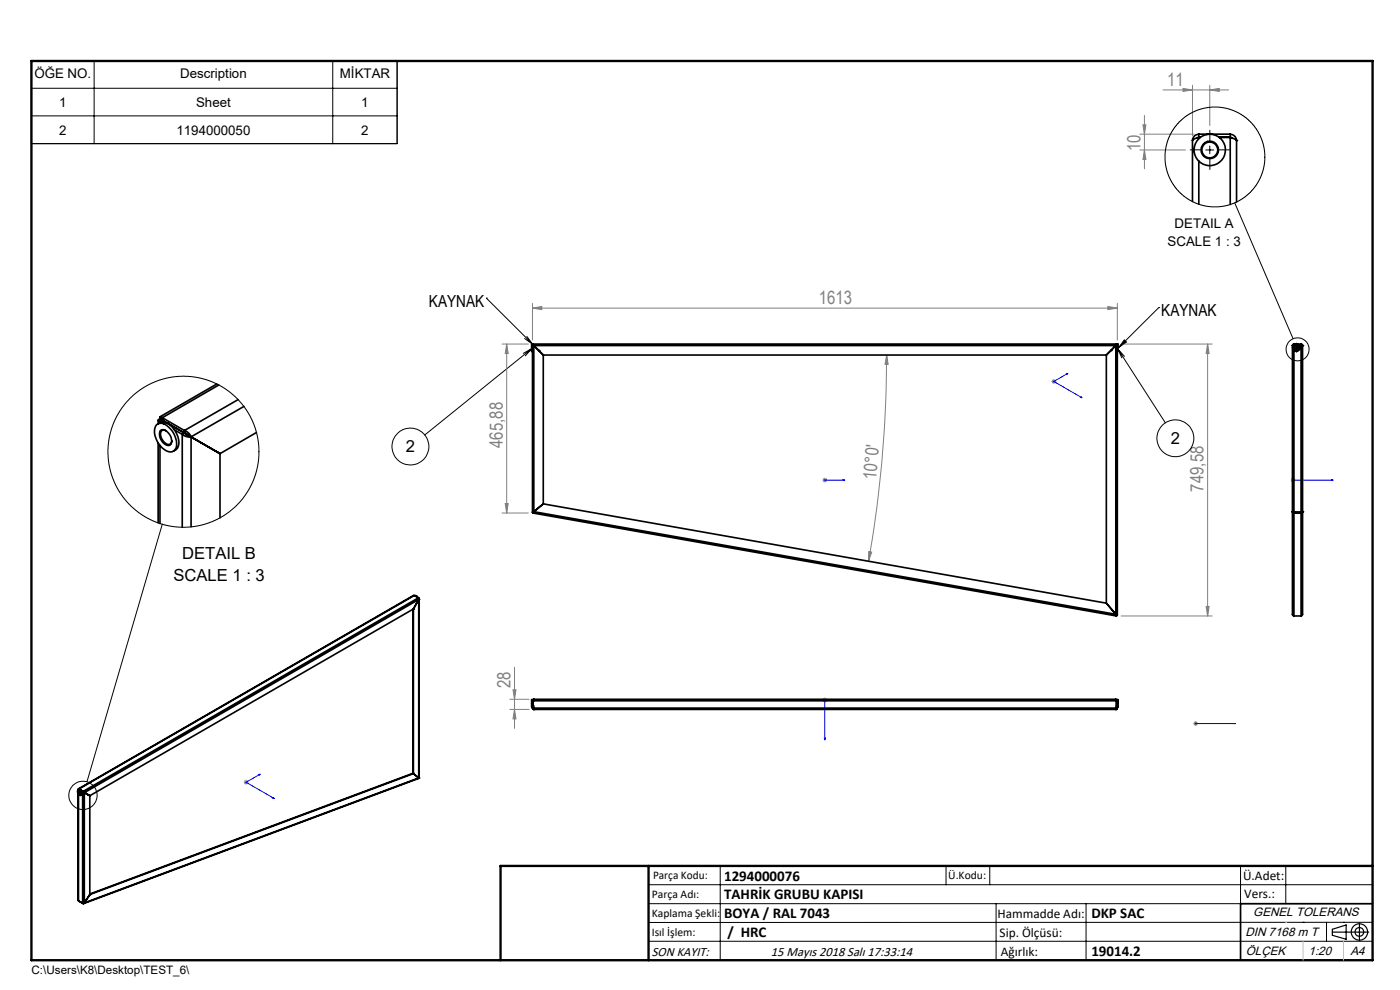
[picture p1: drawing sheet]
<svg xmlns="http://www.w3.org/2000/svg" width="297mm" height="210mm" viewBox="0 0 297 210" stroke-linecap="round" stroke-linejoin="round" font-family="sans-serif">
<g fill="none" stroke="#000" stroke-width=".21">
<path d="M6.7 12.8h77.5v17.7h-77.5zM6.7 18.7h77.5M20 12.8v17.7M70.6 12.8v17.7M6.7 24.6h77.5M255.8 31.8h1.7M256.6 31v1.6M261.9 43l12.4 28.9M103.2 63.2l9.8 9.8M103.2 63.2h.1M111.3 71.8l1.7 1.2M111.8 71.4l1.2 1.6"/>
<path d="M112.8 74l-22.7 18.3M112.8 74l-1.4 1.5M112.8 74l-1.8 1M237.2 74.1l10 15.6M237.2 74.1l1.3 1.5M237.2 74.1l.8 1.8M238.5 72.1l.5 .5-1.7 1.1zM245.8 65.3h.1M245.8 65.3l-8.5 8.4M274.8 73.8h.4M275 73.6v.4M34.4 111.2l-15.9 54.6"/>
<path d="M137.6 187.7h153.6M137.6 191.7h153.6M137.6 199.7h153.6M152.8 183.7v20M200.7 183.7v4M210 183.7v4M211.3 191.7v12M230.4 191.7v12M263.2 183.7v20M272.8 183.7v8M276.4 195.6h.1M281.4 195.6v4.1"/>
<path d="M285 195.6h.1M291.2 195.6l-153.6 .1"/>
<circle cx="275.3" cy="74.1" r="2.43"/>
<circle cx="87.1" cy="94.7" r="3.9"/>
<circle cx="249.4" cy="93" r="3.9"/>
<circle cx="17.6" cy="168.7" r="3"/>
</g>
<g fill="none" stroke="#000" stroke-width=".25">
<path d="M282.6 197.7h7.8M282.6 197.1l3-.9v3l-3-.8zM288.4 195.8v3.8M106.2 203.7h185"/>
<circle cx="288.4" cy="197.7" r="1.74"/>
<circle cx="288.4" cy="197.7" r=".93"/>
</g>
<g fill="none" stroke="#00f" stroke-width=".21">
<path d="M226.2 79.3l.4-.1-.3 .2zM226.6 79.2l-3 1.7 6 3.5M229.2 84.3l.1-.1 .3 .2zM174.9 101.8h.2zM175 101.8h.1M175 101.8h4.2M179.2 101.8h-.4h.4M274.2 101.8h.2zM274.3 101.8h.1M274.3 101.8h8.5M282.8 101.8h-.4h.4M174.9 156.6h.2l-.1 .4z"/>
<path d="M178.8 148.4l.4 .1-.4 .1zM179.2 148.5h-4.2v8.5M253.5 153.5h.3zM253.6 153.5h.1M253.6 153.5h8.5M262.1 153.5h-.4h.4M54.9 164.3l.3-.1-.2 .2zM55.2 164.2l-3 1.7 6 3.5M57.8 169.3l.2-.1 .2 .2z"/>
</g>
<g fill="none" stroke="#808080" stroke-width=".21">
<path d="M246.7 19.1h13.9M251 18.8l2 .3-2 .3zM253 18.1v10.7M256.6 19.1l2.1-.3v.6zM256.6 18.1v8.5M241.8 28.5h11.5M241.8 31.8h9.7M242.5 26.5h.6l-.3 2zM242.8 24.5v11.3M242.8 31.8l.3 2h-.6zM106.5 73h5.6M107.5 73v35.8"/>
<path d="M107.5 73l.3 2h-.6zM113 65.4l1.9-.4v.7zM113 64.3v7.8M113 65.4h124M188.1 75.3l.3 2h-.7zM188.1 75.3a255.1 255.1 0 0 1-3.8 43.7M235 65l2 .4-2 .3zM237 64.3v7.8M237.9 73h19.3M256.2 73v57.7M256.2 73l.3 2h-.6zM223.1 80.9h.9"/>
<path d="M223.2 80.6l.7 .7M223.6 80.4v1M223.9 80.6l-.7 .7M106.5 108.8h5.6M107.2 106.8h.6l-.3 2zM174.5 101.8h1M174.6 101.5l.7 .7M175 101.3v1M175.3 101.5l-.7 .7M184.3 117l.6 .1-.6 1.9zM273.8 101.8h1M274 101.5l.7 .7"/>
<path d="M274.3 101.3v1M274.7 101.5l-.7 .7M237.8 130.7h19.4M255.9 128.6h.6l-.3 2.1zM108.2 150.5h4.1M108.2 148.3h4.1M108.8 146.3h.7l-.4 2zM109.1 150.5l.4 2h-.7zM109.1 141.5v13M174.5 148.5h1M174.6 148.2l.7 .7M175 148v1"/>
<path d="M175.3 148.2l-.7 .7M253.2 153.5h.9M253.3 153.1l.7 .7M253.6 153v1M254 153.1l-.7 .7M51.7 165.9h1M51.9 165.6l.7 .7M52.2 165.4v1M52.6 165.6l-.7 .7"/>
</g>
<path d="M255 31.8h-2.5M256.7 30.1v-2.5M256.7 33.5v2.5M258.3 31.8h2.5M274.7 73.7h-.6M275 73.4v-.6M275 74.1v.6M275.4 73.7h.6" fill="none" stroke="#000" stroke-width=".21" stroke-dasharray="15.2 1.3 1.3 1.3"/>
<path d="M291.2 191.7h-28v12" fill="none" stroke="#000" stroke-width=".35"/>
<path d="M6.7 12.9h284.5v190.8h-284.5zM137.6 183.7v20M291.2 183.7h-185v20" fill="none" stroke="#000" stroke-width=".5"/>
<path d="M276.4 199.7v4M285 199.7v4" fill="none" stroke="#c0c0c0" stroke-width=".21"/>
<path d="M272.8 195.6h.1" fill="none" stroke="#c0c0c0" stroke-width=".25"/>
<path d="M238.5 72.1l.5 .5-1.7 1.1z" fill="#000"/>
<g fill="#00f">
<path d="M178.8 101.8h.4zM174.9 101.8h.2z"/>
<path d="M226.2 79.3l.1 .1 .3-.2zM229.2 84.3l.4 .1-.3-.2z"/>
<path d="M178.8 148.4v.2l.4-.1zM174.9 156.6l.1 .4 .1-.4z"/>
<path d="M54.9 164.3l.1 .1 .2-.2zM57.8 169.3l.4 .1-.2-.2zM274.2 101.8h.2zM282.4 101.8h.4zM253.5 153.5h.3zM261.7 153.5h.4z"/>
</g>
<g fill="#808080">
<path d="M113 65.4l1.9-.4v.7zM235 65l2 .4-2 .3z"/>
<path d="M184.3 117l.6 .1-.6 1.9zM188.1 75.3l.3 2h-.7z"/>
<path d="M109.1 150.5l.4 2h-.7zM108.8 146.3h.7l-.4 2z"/>
<path d="M107.5 73l.3 2h-.6zM107.2 106.8h.6l-.3 2zM256.2 73l.3 2h-.6zM255.9 128.6h.6l-.3 2.1zM242.5 26.5h.6l-.3 2zM242.8 31.8l.3 2h-.6z"/>
<path d="M251 18.8l2 .3-2 .3zM256.6 19.1l2.1-.3v.6z"/>
</g>
<g fill="none" stroke="#000" stroke-width=".35">
<path d="M253 29.8v12.9M254.3 29.1l-.7 .2-.6 .5M254.3 28.5a1.32 1.32 0 0 0-1.3 1.3M254.3 29.1l-.3 .2M254.3 29.1h.3M254.3 28.5v.9M254.3 34.2v9.1M254.3 28.5h6.7M258.7 29.1h2.3M261 29.1l1.1 .5 .2 .2M261 29.1l.3 .2M261 28.5a1.38 1.38 0 0 1 1.3 1.3"/>
<path d="M261 28.5v14.9M262.3 29.8h.1M262.3 29.8v13.1M113 73.2l.2 .1M113 73.2v-.2h-.2v1.5h.2M113 73.2h.2M113 73.2v35.5M113.1 73.2l.1 .1M113.1 73l.1 .3M113.1 73h123.8M113.1 73v.2M113.2 73.3v35.2"/>
<path d="M113.2 73.3l2.1 2M113.2 73.3h123.5M114.3 74.4h.1M115.3 75.3v31.6M115.3 75.3h119.4M234.7 75.3v52.6M235.7 74.4h.1M236.7 73.3v57M236.7 73.3l-2 2M236.8 73.2h.2M236.9 73.2l-.2 .1M236.9 73l-.2 .3"/>
<path d="M236.9 73v.2M237 73.2l-.3 .1M237 73.2v-.2h.2v1.5h-.2M237 73.2v57.3M274.2 73.3v57l.3 .4M274.4 73.2h.1M274.5 73.2l-.3 .1M274.5 73l-.3 .3M274.5 73h1.5M274.5 73.2h.1M274.5 73v.2M274.5 74.3v56.4"/>
<path d="M275.5 73.2h.5M276 73.2l.3 .1M276 73.2h.1M276 73l.3 .3M276 73v57.7M276.3 73.3v57l-.3 .4M276.3 73.3h.1M33.2 90.1a1.7 1.7 0 0 1 2.4 .3 4.8 4.8 0 0 1 1.8 4.6 1.44 1.44 0 0 1-2.5 .4 4.6 4.6 0 0 1-1.9-5zM33.5 89.1v.8M33.5 93.9v17M33.9 88.9l-.4 .2 .4 .3M33.9 89.7a2.49 2.49 0 0 1 3 1.3 3.9 3.9 0 0 1 .7 4.1l-.8 .6"/>
<path d="M33.9 89.7l-.5 .2M33.9 89.4l.3 .2M33.9 88.9l.5 .2M33.9 89.4v.3M33.9 94.5v16.5M34 91.4a1.16 1.16 0 0 1 1.8 .5 2.02 2.02 0 0 1 .3 2.5 2.15 2.15 0 0 1-2.3-2.3zM34.2 89.1h.2M34.3 89.1h.1M34.3 89l.1 .1zM34.4 88.6l-.4-.2-.1 .5M34.4 89.1h.1M34.4 89.1l-.5 .3"/>
<path d="M34.4 89.1l1.1 .7M34.4 89.1l4.7 2.8M34.4 88.6l4.7 2.7M34.4 88.6v.5M35.2 91.4a.81 .81 0 0 0-1.1 .1 .81 .81 0 0 0 0 1.1l.4 .8a1.08 1.08 0 0 0 .8 .8 1.08 1.08 0 0 0 1.1-.3v-.4M35.4 89.7h.1M37 91.2l1.7 .9M38.7 92.1a2.55 2.55 0 0 0 1.8 .6M38.7 92.1v19.8M39.1 91.9l.5 .4 .5 .1M39.1 91.3l.2 .1a2.23 2.23 0 0 1 1.2 1.3M39.1 91.9l1 .5"/>
<path d="M39.1 91.9l-.4 .2M39.1 91.3v.6M40.1 92.4l.4 .3M40.1 92.4l6.6 3.8M40.5 92.7v19.1M40.5 92.7l6.2 3.5M46 81.4l-12 7M46.2 95.9l.5 .3M46.4 81.7l-12 6.9M46.7 96.2v13.6M50.5 84.8l-11.4 6.5M51.8 86.2l-11.3 6.5"/>
<path d="M54.4 91.7l-7.7 4.5M113 108.7h.1M113.1 108.8l123.8 21.9M113.1 108.7v.1M113.2 108.5l-.1 .3M113.2 108.5l-.1 .2M113.2 108.5l-.2 .2M113.2 108.5h.1M113.2 108.5l123.5 21.8M115.3 106.9l-2.1 1.6M115.3 106.9l119.4 21M274.4 108.6l.1 .1"/>
<path d="M274.5 108.7h.1M274.5 108.7h1.5M276 108.7h.1M276.1 108.6l-.1 .1M276.3 108.5l-.3 .2M276.3 108.5l-.2 .3h-1.7l-.2-.3 .3 .2M276.3 108.5h.1M87.6 129.2v34.8M87.7 129.2h.1M87.7 129.2l-68.6 39.6M87.7 129.2v34.9M87.9 126.3l-71.2 41"/>
<path d="M87.9 126.3l-71.1 41M87.9 126.3l.9 .5M88.5 126.7l-.2-.3h-.3h.3l.4 .4M88.8 126.8v.4M88.8 126.8l-71.2 41.1M88.8 126.8v.1M88.8 126.9h.1M88.8 127.2h.1M88.8 126.9v.3M88.8 127.2l-70.9 40.9M88.8 127.2l-1.1 2M88.8 127.2v37.8"/>
<path d="M88.9 127v38M234.7 127.9l2 2.4M236.7 130.3l.2 .4M236.7 130.3l.2 .2M236.7 130.3l.3 .2M236.7 130.3h.1M236.9 130.5v.2M236.9 130.5h.1M274.5 130.7h1.5M113 150.2l.2 .3M113 148.7v-.3h-.2v1.6h.2M113 148.7v1.5"/>
<path d="M113 148.7h124M113 150.2h124M113.1 149.8h.1M113.1 148.6h.1M113.1 150.2l.1 .3M113.1 150.2v.1M113.1 150.2h.1M113.1 148.7v1.5M113.1 148.6v.1M113.2 148.3l-.1 .4M113.2 148.3l-.2 .4M113.2 150.5h.1"/>
<path d="M113.2 150.5h123.5M113.2 148.3h123.5M236.7 148.3l.2 .4M236.7 148.3l.3 .4M236.7 150.5h.1M236.9 148.6h.1M236.9 149.8h.1M236.9 150.2l-.2 .3M236.9 150.2v.1M236.9 148.5v.2M236.9 148.7v1.5M237 150.2l-.3 .3"/>
<path d="M237 148.7v-.3h.2v1.6h-.2M237 148.7v1.5M16.5 167.7a.61 .61 0 0 1 .7 .3 .61 .61 0 0 1-.1 .7l-.6-.4zM16.6 168.4l.1 22.7M16.6 167.5v.1M16.7 167.4v.1M16.7 167.6h.3M16.7 167.6h-.1M16.7 167.5h.1M16.7 167.4l.1 .1M16.7 167.5v.1M16.7 168.5v22.6"/>
<path d="M16.8 167.5h.1M16.7 167.8l.2 .1a.29 .29 0 0 1 .3 .4 .29 .29 0 0 1-.4 .2 .29 .29 0 0 1-.1-.4zM16.8 167.3l-.1 .1M16.8 167.5h-.1M16.8 167.5l.2 .1M16.8 167.3l.8 .6M16.8 167.5l.8 .5M16.8 167.3v.2M16.9 167.9a.24 .24 0 0 0-.2 .3 .24 .24 0 0 0 .4 .1M16.9 167.6h.1M17 167.6l.4 .5v.3l-.2 .3M17 167.6l.6 .4"/>
<path d="M17.3 167.8l.2 .2M17.5 168l.4 .1M17.5 168v23.6M17.6 168l.2 .1M17.6 167.9l.3 .2M17.6 168h-.1M17.6 167.9v.1M17.8 168.1h.1M17.8 168.1l1.3 .7M17.9 168.1v23.4M17.9 168.1l1.2 .7M19.1 168.8v21"/>
<path d="M87.6 164h.1M87.6 164l.1 .1M87.6 164l-68.5 25.6M87.7 164.1l-68.6 25.7M87.7 164.1l1.1 .9M88.8 165l-71 26.7M88.8 165h.1M88.8 165l-70.9 26.5M88.9 165h-.1M16.7 191.1l.8 .5M16.7 191.1v.1M16.7 191.2l.9 .5"/>
<path d="M16.8 191.1l-.1 .1M17.6 191.6v.1M17.9 191.5l-.4 .1M17.9 191.5l-.3 .2M19.1 189.8h.1M19.1 189.8l-1.2 1.7"/>
<circle cx="256.6" cy="31.8" r="1.69"/>
<circle cx="256.6" cy="31.8" r="3.3"/>
<circle cx="256.6" cy="31.8" r="1.86"/>
<circle cx="275" cy="73.8" r=".43"/>
<circle cx="275" cy="73.8" r=".78"/>
<circle cx="275" cy="73.8" r=".38"/>
</g>
<g fill="none" stroke="#000" stroke-width=".21">
<circle cx="257.7" cy="33.3" r="10.6"/>
<circle cx="38.9" cy="95.8" r="16"/>
</g>
<g font-size="3.9" fill="#808080">
<text x="247.6" y="18.2">11</text>
<text x="241.9" y="32" transform="rotate(-90 241.9 32)">10</text>
<text x="173.7" y="64.5">1613</text>
<text x="106.6" y="95" transform="rotate(-90 106.6 95)">465,88</text>
<text x="185.9" y="101.9" transform="rotate(-85 185.9 101.9)">10°0'</text>
<text x="255.3" y="104.3" transform="rotate(-90 255.3 104.3)">749,58</text>
<text x="108.3" y="145.9" transform="rotate(-90 108.3 145.9)">28</text>
</g>
<g font-size="3.5">
<text x="91" y="65">KAYNAK</text>
<text x="246.4" y="67.1">KAYNAK</text>
<text x="86.1" y="95.8">2</text>
<text x="248.4" y="94.1">2</text>
<text x="38.6" y="118.6">DETAIL B</text>
<text x="36.8" y="123.2">SCALE 1 : 3</text>
</g>
<g font-size="3.2">
<text x="153.6" y="190.8">TAHRİK GRUBU KAPISI</text>
<text x="153.6" y="186.8">1294000076</text>
<text x="153.6" y="194.8">BOYA / RAL 7043</text>
<text x="231.5" y="194.8">DKP SAC</text>
<text x="154.3" y="198.8">/ HRC</text>
<text x="231.5" y="202.8">19014.2</text>
</g>
<g font-size="2.8">
<text x="7.3" y="16.5">ÖĞE NO.</text>
<text x="38.2" y="16.5">Description</text>
<text x="72.1" y="16.5">MİKTAR</text>
<text x="12.5" y="22.7">1</text>
<text x="41.6" y="22.7">Sheet</text>
<text x="76.7" y="22.7">1</text>
<text x="12.5" y="28.5">2</text>
<text x="37.5" y="28.5">1194000050</text>
<text x="76.7" y="28.5">2</text>
<text x="247.7" y="52.1">SCALE 1 : 3</text>
<text x="249.2" y="48.3">DETAIL A</text>
<text x="263.7" y="186.7">Ü.Adet:</text>
<text x="263.9" y="190.5">Vers.:</text>
<text x="211.6" y="194.8">Hammadde Adı:</text>
<text x="138.3" y="202.8">SON KAYIT:</text>
<text x="163.6" y="202.8">15 Mayıs 2018 Salı 17:33:14</text>
<text x="212.1" y="198.7">Sip. Ölçüsü:</text>
<text x="212.3" y="202.7">Ağırlık:</text>
</g>
<g font-size="2.6">
<text x="265.9" y="194.4">GENEL TOLERANS</text>
<text x="264.2" y="198.5">DIN 7168 m T</text>
<text x="264.3" y="202.6">ÖLÇEK</text>
<text x="277.6" y="202.6">1:20</text>
<text x="286.5" y="202.6">A4</text>
</g>
<g font-size="2.5">
<text x="138.3" y="190.5">Parça Adı:</text>
<text x="138.5" y="186.5">Parça Kodu:</text>
<text x="201.2" y="186.5">Ü.Kodu:</text>
<text x="138.3" y="194.5">Kaplama Şekli:</text>
<text x="138.3" y="198.6">Isıl İşlem:</text>
<text x="6.7" y="206.7">C:\Users\K8\Desktop\TEST_6\</text>
</g>
</svg>
